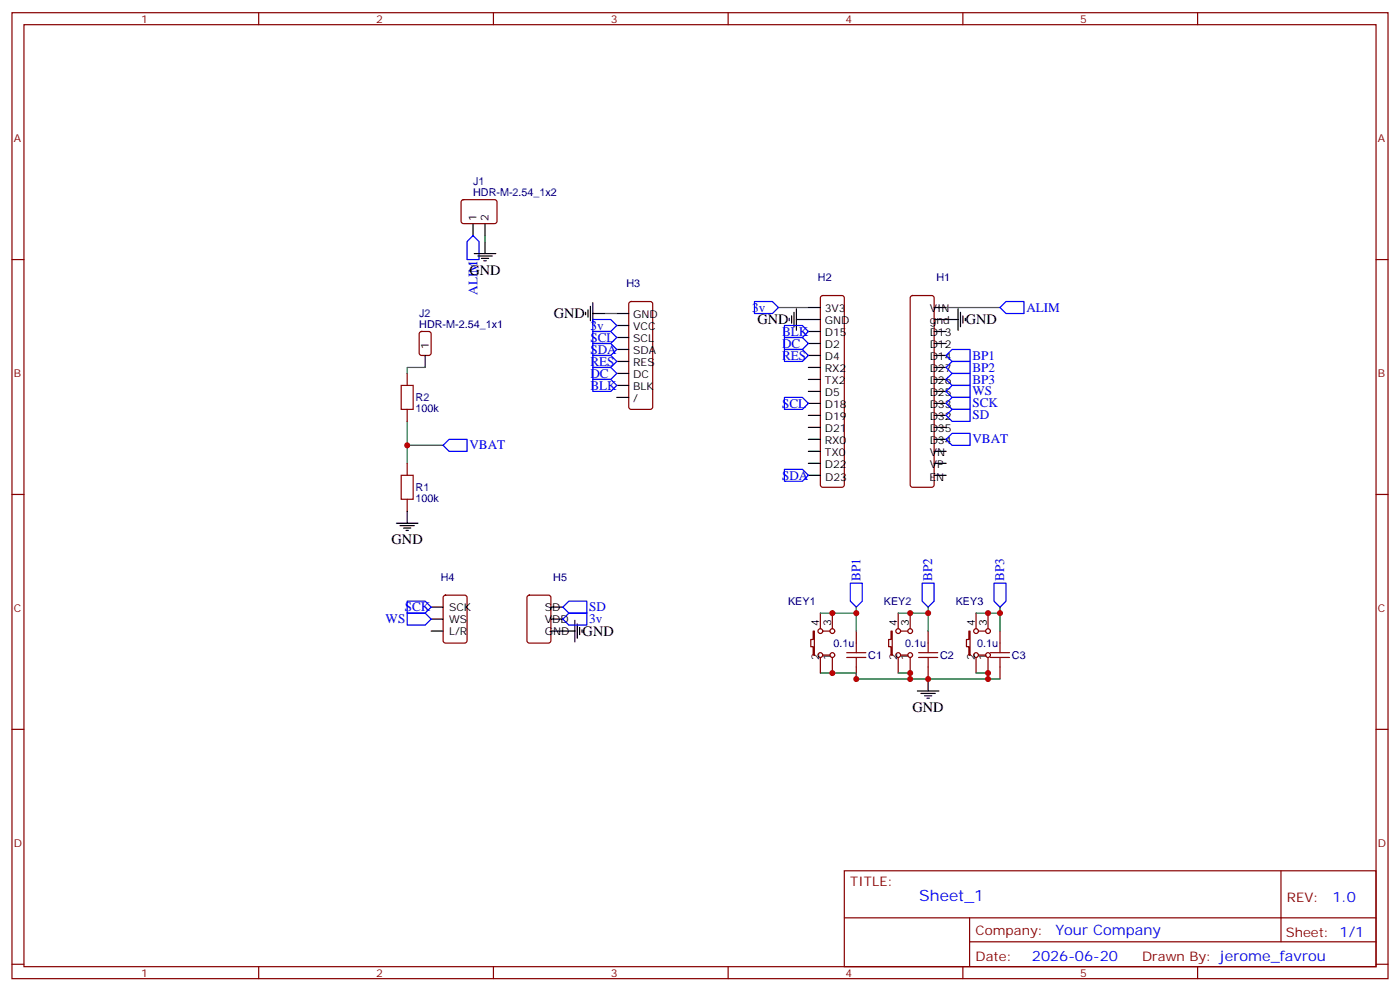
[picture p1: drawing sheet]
<svg xmlns="http://www.w3.org/2000/svg" width="412mm" height="292mm" viewBox="0 0 412 292" stroke-linecap="round" stroke-linejoin="round" font-family="sans-serif">
<g fill="none" stroke="#870000" stroke-width=".35">
<path d="M3.5 3.7h405.4v284.4h-405.4zM7.1 7.3h398.2v277.3h-398.2zM76.2 3.7v3.6M145.3 3.7v3.6M214.5 3.7v3.6M283.6 3.7v3.6M352.8 3.7v3.6M136.1 59l.4-.2h9.5l.4 .7-.1 5.9-.6 .4h-9.4l-.5-.7v-5.6zM3.5 76.4h3.6M405.3 76.4h3.6M123.7 97.8l.5-.2h2.1l.6 .4 .1 5.9-.5 .7h-2.3l-.7-.4v-5.9zM185.4 89l.5-.2h5.7l.5 .2 .2 .5v30.3l-.3 .5-.4 .2h-5.7l-.5-.2-.2-.5v-30.3z"/>
<path d="M241.9 87.2l.5-.2h5.6l.5 .2 .2 .5v55l-.2 .5-.5 .2h-5.6l-.5-.2-.2-.5v-55zM268.3 87.2l.5-.2h5.7l.5 .2 .2 .5v55l-.3 .5-.4 .2h-5.7l-.5-.2-.2-.5v-55zM119.9 109.9v3.6M119.9 120.5v3.5M119.9 136.4v3.5M3.5 145.6h3.6M119.9 147v3.5M405.3 145.6h3.6M130.8 175.4l.4-.2h5.7l.6 .4 .1 13-.5 .6-5.9 .1-.6-.5-.1-12.9zM155.5 175.4l.4-.2h5.7l.6 .4 .1 13-.5 .6-5.9 .1-.6-.5-.1-12.9zM239.5 185.8h.4v7h-.4v-2.4h-.7v-2.2h.7zM241.7 180.5v4.6"/>
<path d="M241.7 193.5v4.6M242.4 185.8h2.1M242.4 192.8h2.1M245.2 180.5v4.6M245.2 193.5v4.6M252.2 185.8v3.5M252.2 196.4v3.5M262.5 185.8h.3v7h-.3v-2.4h-.7v-2.2h.7zM264.6 180.5v4.6M264.6 193.5v4.6M265.3 185.8h2.1M265.3 192.8h2.1"/>
<path d="M268.1 180.5v4.6M268.1 193.5v4.6M273.4 185.8v3.5M273.4 196.4v3.5M285.4 185.8h.4v7h-.4v-2.4h-.7v-2.2h.7zM287.5 180.5v4.6M287.5 193.5v4.6M288.2 185.8h2.1M288.2 192.8h2.1M291 180.5v4.6M291 193.5v4.6M294.6 185.8v3.5"/>
<path d="M294.6 196.4v3.5M3.5 214.7h3.6M405.3 214.7h3.6M248.7 256.3h156.6v28.3h-156.6zM377.3 256.4v20.8M248.7 270.2h156.5M285.6 277.2h119.6M285.6 270.2v14.1M3.5 283.8h3.6M76.2 284.6v3.5M145.3 284.6v3.5M214.5 284.6v3.5"/>
<path d="M283.6 284.6v3.5M352.8 284.6v3.5M405.3 283.8h3.6"/>
<circle cx="241.7" cy="185.8" r=".71"/>
<circle cx="241.7" cy="192.8" r=".71"/>
<circle cx="245.2" cy="192.8" r=".71"/>
<circle cx="245.2" cy="185.8" r=".71"/>
<circle cx="264.6" cy="185.8" r=".71"/>
<circle cx="264.6" cy="192.8" r=".71"/>
<circle cx="268.1" cy="192.8" r=".71"/>
<circle cx="268.1" cy="185.8" r=".71"/>
<circle cx="287.5" cy="192.8" r=".71"/>
<circle cx="287.5" cy="185.8" r=".71"/>
<circle cx="291" cy="185.8" r=".71"/>
<circle cx="291" cy="192.8" r=".71"/>
</g>
<g fill="none" stroke="#000" stroke-width=".35">
<path d="M139.3 65.8v3.6M139.7 74.6h6.3M140.8 75.4h4.2M141.8 76.1h2.1M142.5 76.8h.7M142.9 65.8v3.6M142.9 71.1v3.5M172.5 91.9v.7M173.2 91.2v2.1M173.9 90.2v4.2M174.6 92.3h3.6M174.6 89.1v6.4"/>
<path d="M181.7 92.3h3.5M181.7 95.8h3.5M181.7 99.3h3.5M232.5 93.7v.7M233.2 93v2.1M233.9 91.9v4.3M234.6 94.1h7.1M234.6 90.9v6.3M238.1 90.5h3.6M238.1 97.6h3.6M275.2 90.5h3.5M275.2 94.1h7"/>
<path d="M275.2 97.6h3.5M282.2 90.9v6.3M282.9 91.9v4.3M283.6 93v2.1M284.3 93.7v.7M125.2 104.6v3.6M181.7 102.9h3.5M181.7 106.4h3.5M181.7 109.9h3.5M181.7 113.5h3.5M181.7 117h3.5M238.1 101.1h3.6"/>
<path d="M238.1 104.6h3.6M238.1 108.2h3.6M238.1 111.7h3.6M238.1 115.2h3.6M238.1 118.7h3.6M275.2 101.1h3.5M275.2 104.6h3.5M275.2 108.2h3.5M275.2 111.7h3.5M275.2 115.2h3.5M275.2 118.7h3.5M238.1 122.3h3.6"/>
<path d="M238.1 125.8h3.6M238.1 129.3h3.6M238.1 132.9h3.6M238.1 136.4h3.6M238.1 139.9h3.6M275.2 122.3h3.5M275.2 125.8h3.5M275.2 129.3h3.5M275.2 132.9h3.5M275.2 136.4h3.5M275.2 139.9h3.5M116.8 154h6.3"/>
<path d="M117.8 154.7h4.3M118.9 155.4h2.1M119.6 156.1h.7M119.9 150.5v3.5M127 178.7h3.5M162.3 178.7h3.5M127 185.8h3.5M127 182.2h3.5M162.3 185.8h7M162.3 182.2h3.5M169.3 182.6v6.3M170 183.7v4.2"/>
<path d="M170.7 184.7v2.1M171.4 185.4v.7M273.4 199.9v3.5M270.2 203.4h6.4M271.3 204.1h4.2M272.3 204.8h2.2M273 205.5h.8"/>
</g>
<g fill="none" stroke="#008700" stroke-width=".35">
<path d="M142.9 69.4v1.7M178.2 92.3h3.5M229.3 90.5h8.8M278.7 90.5h15.9M125.2 108.2h-5.3v1.7M119.9 124v12.4M119.9 131.1h10.6M252.2 178.7v7.1M273.4 178.7v7.1M294.6 178.7v7.1M241.7 198.1h10.5v1.8h42.4M241.7 180.5h10.5"/>
<path d="M264.6 198.1h3.5v1.8M264.6 180.5h8.8M287.5 180.5h7.1M287.5 198.1h3.5v1.8"/>
</g>
<g fill="none" stroke="#00f" stroke-width=".35">
<path d="M139.3 69.4l1.8 1.7v5.3h-3.5v-5.3zM174.6 94.1h5.3l1.8 1.7-1.8 1.8h-5.3zM174.6 97.6h5.3l1.8 1.7-1.8 1.8h-5.3zM222.2 88.8h5.3l1.8 1.7-1.8 1.8h-5.3zM231.1 99.3h5.3l1.7 1.8-1.7 1.8h-5.3zM231.1 95.8h5.3l1.7 1.8-1.7 1.7h-5.3zM294.6 90.5l1.7-1.7h5.3v3.5h-5.3zM174.6 101.1h5.3l1.8 1.8-1.8 1.7h-5.3zM174.6 104.6h5.3l1.8 1.8-1.8 1.8h-5.3zM174.6 108.2h5.3l1.8 1.7-1.8 1.8h-5.3zM174.6 111.7h5.3l1.8 1.8-1.8 1.7h-5.3zM231.1 117h5.3l1.7 1.7-1.7 1.8h-5.3z"/>
<path d="M231.1 102.9h5.3l1.7 1.7-1.7 1.8h-5.3zM278.7 118.7l1.8-1.7h5.3v3.5h-5.3zM278.7 115.2l1.8-1.7h5.3v3.5h-5.3zM278.7 104.6l1.8-1.7h5.3v3.5h-5.3zM278.7 108.2l1.8-1.8h5.3v3.5h-5.3zM278.7 111.7l1.8-1.8h5.3v3.6h-5.3zM130.5 131.1l1.8-1.8h5.3v3.6h-5.3zM231.1 138.1h5.3l1.7 1.8-1.7 1.8h-5.3zM278.7 122.3l1.8-1.8h5.3v3.5h-5.3zM278.7 129.3l1.8-1.7h5.3v3.5h-5.3zM119.9 177h5.3l1.8 1.7-1.8 1.8h-5.3zM167.6 177h5.3v3.5h-5.3l-1.8-1.8z"/>
<path d="M250.5 171.7h3.5v5.3l-1.8 1.7-1.7-1.7zM271.6 171.7h3.6v5.3l-1.8 1.7-1.8-1.7zM292.8 171.7h3.5v5.3l-1.7 1.7-1.8-1.7zM119.9 180.5h5.3l1.8 1.7-1.8 1.8h-5.3zM165.8 182.2l1.8-1.7h5.3v3.5h-5.3z"/>
</g>
<g fill="none" stroke="#a10000" stroke-width=".35">
<path d="M118.2 113.5h3.5v7h-3.5zM118.2 139.9h3.5v7.1h-3.5zM249.4 193.5h5.7M249.4 192.1h5.7M252.2 189.3v2.8M252.2 193.5v2.9M270.6 193.5h5.6M270.6 192.1h5.6M273.4 189.3v2.8M273.4 193.5v2.9M291.7 193.5h5.7M291.7 192.1h5.7"/>
<path d="M294.6 189.3v2.8M294.6 193.5v2.9"/>
</g>
<g fill="#c00">
<circle cx="119.9" cy="131.1" r=".88"/>
<circle cx="273.4" cy="199.9" r=".88"/>
<circle cx="252.2" cy="180.5" r=".88"/>
<circle cx="252.2" cy="199.9" r=".88"/>
<circle cx="268.1" cy="199.9" r=".88"/>
<circle cx="273.4" cy="180.5" r=".88"/>
<circle cx="294.6" cy="180.5" r=".88"/>
<circle cx="291" cy="199.9" r=".88"/>
<circle cx="245.2" cy="180.5" r=".88"/>
<circle cx="245.2" cy="198.1" r=".88"/>
<circle cx="268.1" cy="198.1" r=".88"/>
<circle cx="268.1" cy="180.5" r=".88"/>
<circle cx="291" cy="198.1" r=".88"/>
<circle cx="291" cy="180.5" r=".88"/>
</g>
<text font-size="4.6" fill="#00f" x="270.8" y="265.4">Sheet_1</text>
<g font-size="4.2">
<text x="138.3" y="80.8">GND</text>
<text x="163.2" y="93.7">GND</text>
<text x="223.1" y="95.5">GND</text>
<text x="284.5" y="95.5">GND</text>
<text x="115.4" y="160.2">GND</text>
<text x="171.6" y="187.2">GND</text>
<text x="268.8" y="209.6">GND</text>
</g>
<g font-size="4.2" fill="#00f">
<text x="392.5" y="265.6">1.0</text>
<text x="310.9" y="275.2">Your Company</text>
<text x="304" y="283">2026-06-20</text>
</g>
<g font-size="3.9" fill="#00f">
<text x="140.7" y="86.7" transform="rotate(-90 140.7 86.7)">ALIM</text>
<text x="221.5" y="91.8">3v</text>
<text x="302.3" y="91.7">ALIM</text>
<text x="173.9" y="97.1">3v</text>
<text x="173.9" y="100.6">SCL</text>
<text x="230.4" y="98.8">BLK</text>
<text x="173.9" y="104.1">SDA</text>
<text x="173.9" y="107.7">RES</text>
<text x="230.4" y="105.9">RES</text>
<text x="230.4" y="102.4">DC</text>
<text x="286.5" y="105.8">BP1</text>
<text x="173.9" y="111.2">DC</text>
<text x="286.5" y="109.4">BP2</text>
<text x="286.5" y="112.9">BP3</text>
<text x="173.9" y="114.7">BLK</text>
<text x="286.5" y="119.9">SCK</text>
<text x="286.5" y="116.4">WS</text>
<text x="230.4" y="120">SCL</text>
<text x="286.5" y="123.5">SD</text>
<text x="286.5" y="130.5">VBAT</text>
<text x="138.3" y="132.3">VBAT</text>
<text x="230.4" y="141.2">SDA</text>
<text x="253.4" y="171" transform="rotate(-90 253.4 171)">BP1</text>
<text x="274.6" y="171" transform="rotate(-90 274.6 171)">BP2</text>
<text x="295.8" y="171" transform="rotate(-90 295.8 171)">BP3</text>
<text x="119.2" y="180">SCK</text>
<text x="173.6" y="179.9">SD</text>
<text x="113.6" y="183.5">WS</text>
<text x="173.6" y="183.4">3v</text>
</g>
<g font-size="3.9" fill="#800">
<text x="250.5" y="260.9">TITLE:</text>
<text x="379.1" y="265.6">REV:</text>
<text x="287.4" y="275.1">Company:</text>
<text x="378.7" y="275.7">Sheet: 1/1</text>
<text x="287.4" y="282.8">Date:</text>
<text x="336.4" y="282.9">Drawn By: jerome_favrou</text>
</g>
<g font-size="3.2" fill="#800">
<text x="41.6" y="6.7">1</text>
<text x="110.8" y="6.7">2</text>
<text x="179.9" y="6.7">3</text>
<text x="249.1" y="6.7">4</text>
<text x="318.2" y="6.7">5</text>
<text x="4.1" y="41.8">A</text>
<text x="405.9" y="41.8">A</text>
<text x="4.1" y="111">B</text>
<text x="405.9" y="111">B</text>
<text x="4.1" y="180.1">C</text>
<text x="405.9" y="180.1">C</text>
<text x="4.1" y="249.3">D</text>
<text x="405.9" y="249.3">D</text>
<text x="41.6" y="287.5">1</text>
<text x="110.8" y="287.5">2</text>
<text x="179.9" y="287.5">3</text>
<text x="249.1" y="287.5">4</text>
<text x="318.2" y="287.5">5</text>
</g>
<g font-size="3.2" fill="#000080">
<text x="139.4" y="57.7">HDR-M-2.54_1x2</text>
<text x="139.4" y="54.5">J1</text>
<text x="241" y="82.7">H2</text>
<text x="275.9" y="82.7">H1</text>
<text x="184.5" y="84.5">H3</text>
<text x="123.5" y="93.4">J2</text>
<text x="123.5" y="96.5">HDR-M-2.54_1x1</text>
<text x="122.4" y="118.1">R2</text>
<text x="122.4" y="121.3">100k</text>
<text x="122.4" y="147.8">100k</text>
<text x="122.4" y="144.6">R1</text>
<text x="129.8" y="171">H4</text>
<text x="163" y="171">H5</text>
<text x="232.2" y="178.1">KEY1</text>
<text x="260.4" y="178.1">KEY2</text>
<text x="281.5" y="178.1">KEY3</text>
<text x="245.5" y="190.4">0.1u</text>
<text x="266.7" y="190.4">0.1u</text>
<text x="287.8" y="190.4">0.1u</text>
<text x="255.8" y="194">C1</text>
<text x="276.9" y="194">C2</text>
<text x="298.1" y="194">C3</text>
</g>
<g font-size="3.2">
<text x="140.4" y="65.1" transform="rotate(-90 140.4 65.1)">1</text>
<text x="143.9" y="65.1" transform="rotate(-90 143.9 65.1)">2</text>
<text x="186.5" y="93.7">GND</text>
<text x="243" y="91.9">3V3</text>
<text x="243" y="95.5">GND</text>
<text x="273.9" y="91.9">VIN</text>
<text x="273.9" y="95.5">gnd</text>
<text x="186.5" y="97.2">VCC</text>
<text x="186.5" y="100.8">SCL</text>
<text x="243" y="99">D15</text>
<text x="273.9" y="99">D13</text>
<text x="126.3" y="102.9" transform="rotate(-90 126.3 102.9)">1</text>
<text x="186.5" y="104.3">SDA</text>
<text x="186.5" y="107.8">RES</text>
<text x="243" y="102.5">D2</text>
<text x="243" y="106">D4</text>
<text x="273.9" y="102.5">D12</text>
<text x="273.9" y="106">D14</text>
<text x="186.5" y="111.3">DC</text>
<text x="243" y="109.6">RX2</text>
<text x="243" y="113.1">TX2</text>
<text x="273.9" y="109.6">D27</text>
<text x="273.9" y="113.1">D26</text>
<text x="186.5" y="114.9">BLK</text>
<text x="186.5" y="118.4">/</text>
<text x="243" y="116.6">D5</text>
<text x="273.9" y="116.6">D25</text>
<text x="243" y="120.2">D18</text>
<text x="243" y="123.7">D19</text>
<text x="273.9" y="120.2">D33</text>
<text x="273.9" y="123.7">D32</text>
<text x="243" y="127.2">D21</text>
<text x="243" y="130.7">RX0</text>
<text x="273.9" y="127.2">D35</text>
<text x="273.9" y="130.7">D34</text>
<text x="243" y="134.3">TX0</text>
<text x="243" y="137.8">D22</text>
<text x="273.9" y="134.3">VN</text>
<text x="273.9" y="137.8">VP</text>
<text x="243.1" y="141.7">D23</text>
<text x="273.8" y="141.7">EN</text>
<text x="132.3" y="179.8">SCK</text>
<text x="160.5" y="179.8">SD</text>
<text x="132.3" y="183.3">WS</text>
<text x="160.5" y="183.3">VDD</text>
<text x="241.3" y="184.4" transform="rotate(-90 241.3 184.4)">4</text>
<text x="244.8" y="184.4" transform="rotate(-90 244.8 184.4)">3</text>
<text x="264.2" y="184.4" transform="rotate(-90 264.2 184.4)">4</text>
<text x="267.8" y="184.4" transform="rotate(-90 267.8 184.4)">3</text>
<text x="287.2" y="184.4" transform="rotate(-90 287.2 184.4)">4</text>
<text x="290.7" y="184.4" transform="rotate(-90 290.7 184.4)">3</text>
<text x="132.3" y="186.8">L/R</text>
<text x="160.5" y="186.8">GND</text>
<text x="241.3" y="194.2" transform="rotate(-90 241.3 194.2)">2</text>
<text x="244.8" y="194.2" transform="rotate(-90 244.8 194.2)">1</text>
<text x="264.2" y="194.2" transform="rotate(-90 264.2 194.2)">2</text>
<text x="267.8" y="194.2" transform="rotate(-90 267.8 194.2)">1</text>
<text x="287.2" y="194.2" transform="rotate(-90 287.2 194.2)">2</text>
<text x="290.7" y="194.2" transform="rotate(-90 290.7 194.2)">1</text>
</g>
</svg>
